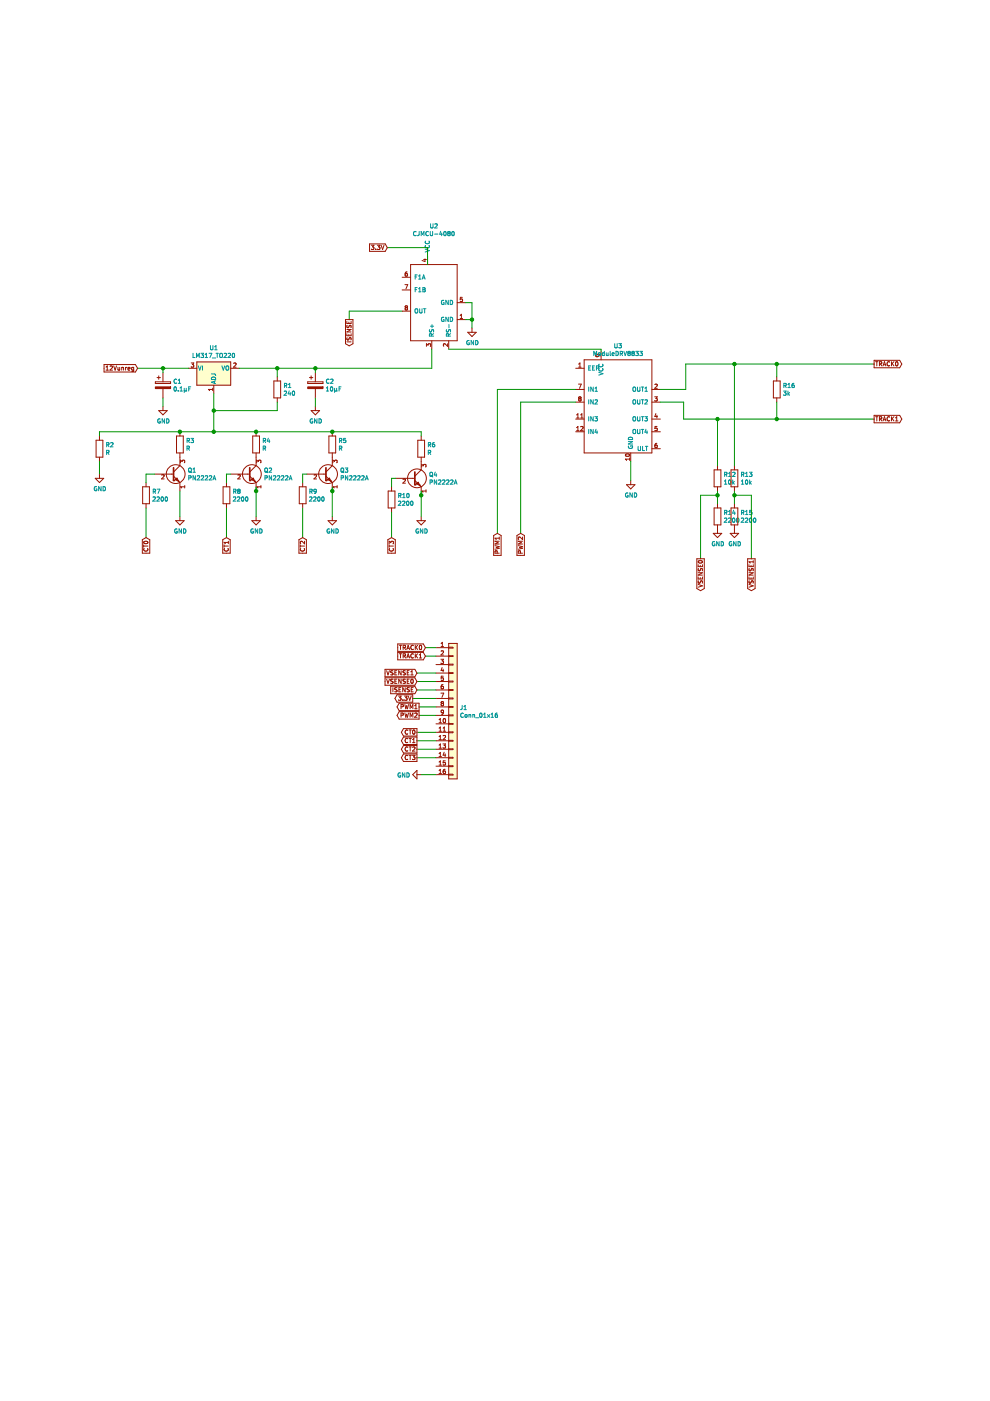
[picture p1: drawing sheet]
EESchema Schematic File Version 4
EELAYER 30 0
EELAYER END
$Descr A3 11693 16535 portrait
encoding utf-8
Sheet 1 1
Title ""
Date ""
Rev ""
Comp ""
Comment1 ""
Comment2 ""
Comment3 ""
Comment4 ""
$EndDescr
$Comp
L Regulator_Linear:LM317_TO-220 U1
U 1 1
P 2525 4350
F 0 "U1" H 2525 4592 50  0000 C CNN
F 1 "LM317_TO220" H 2525 4501 50  0000 C CNN
F 2 "Package_TO_SOT_THT:TO-220-3_Vertical" H 2525 4575 50  0001 C CIN
F 3 "http://www.ti.com/lit/ds/symlink/lm317.pdf" H 2525 4350 50  0001 C CNN
	1    2525 4350
	1    0    0    -1  
$EndComp
$Comp
L Transistor_BJT:PN2222A Q1
U 1 1
P 2025 5600
F 0 "Q1" H 2215 5646 50  0000 L CNN
F 1 "PN2222A" H 2215 5555 50  0000 L CNN
F 2 "Package_TO_SOT_THT:TO-92_Inline" H 2225 5525 50  0001 L CIN
F 3 "http://www.fairchildsemi.com/ds/PN/PN2222A.pdf" H 2025 5600 50  0001 L CNN
	1    2025 5600
	1    0    0    -1  
$EndComp
$Comp
L Transistor_BJT:PN2222A Q2
U 1 1
P 2925 5600
F 0 "Q2" H 3115 5646 50  0000 L CNN
F 1 "PN2222A" H 3115 5555 50  0000 L CNN
F 2 "Package_TO_SOT_THT:TO-92_Inline" H 3125 5525 50  0001 L CIN
F 3 "http://www.fairchildsemi.com/ds/PN/PN2222A.pdf" H 2925 5600 50  0001 L CNN
	1    2925 5600
	1    0    0    -1  
$EndComp
$Comp
L Transistor_BJT:PN2222A Q3
U 1 1
P 3825 5600
F 0 "Q3" H 4015 5646 50  0000 L CNN
F 1 "PN2222A" H 4015 5555 50  0000 L CNN
F 2 "Package_TO_SOT_THT:TO-92_Inline" H 4025 5525 50  0001 L CIN
F 3 "http://www.fairchildsemi.com/ds/PN/PN2222A.pdf" H 3825 5600 50  0001 L CNN
	1    3825 5600
	1    0    0    -1  
$EndComp
$Comp
L Transistor_BJT:PN2222A Q4
U 1 1
P 4875 5650
F 0 "Q4" H 5065 5696 50  0000 L CNN
F 1 "PN2222A" H 5065 5605 50  0000 L CNN
F 2 "Package_TO_SOT_THT:TO-92_Inline" H 5075 5575 50  0001 L CIN
F 3 "http://www.fairchildsemi.com/ds/PN/PN2222A.pdf" H 4875 5650 50  0001 L CNN
	1    4875 5650
	1    0    0    -1  
$EndComp
$Comp
L Device:R R1
U 1 1
P 3275 4600
F 0 "R1" H 3345 4646 50  0000 L CNN
F 1 "240" H 3345 4555 50  0000 L CNN
F 2 "Resistor_THT:R_Axial_DIN0207_L6.3mm_D2.5mm_P10.16mm_Horizontal" V 3205 4600 50  0001 C CNN
F 3 "~" H 3275 4600 50  0001 C CNN
	1    3275 4600
	1    0    0    -1  
$EndComp
$Comp
L Device:R R3
U 1 1
P 2125 5250
F 0 "R3" H 2195 5296 50  0000 L CNN
F 1 "R" H 2195 5205 50  0000 L CNN
F 2 "Resistor_THT:R_Axial_DIN0207_L6.3mm_D2.5mm_P7.62mm_Horizontal" V 2055 5250 50  0001 C CNN
F 3 "~" H 2125 5250 50  0001 C CNN
	1    2125 5250
	1    0    0    -1  
$EndComp
$Comp
L Device:R R4
U 1 1
P 3025 5250
F 0 "R4" H 3095 5296 50  0000 L CNN
F 1 "R" H 3095 5205 50  0000 L CNN
F 2 "Resistor_THT:R_Axial_DIN0207_L6.3mm_D2.5mm_P7.62mm_Horizontal" V 2955 5250 50  0001 C CNN
F 3 "~" H 3025 5250 50  0001 C CNN
	1    3025 5250
	1    0    0    -1  
$EndComp
$Comp
L Device:R R5
U 1 1
P 3925 5250
F 0 "R5" H 3995 5296 50  0000 L CNN
F 1 "R" H 3995 5205 50  0000 L CNN
F 2 "Resistor_THT:R_Axial_DIN0207_L6.3mm_D2.5mm_P7.62mm_Horizontal" V 3855 5250 50  0001 C CNN
F 3 "~" H 3925 5250 50  0001 C CNN
	1    3925 5250
	1    0    0    -1  
$EndComp
$Comp
L Device:R R6
U 1 1
P 4975 5300
F 0 "R6" H 5045 5346 50  0000 L CNN
F 1 "R" H 5045 5255 50  0000 L CNN
F 2 "Resistor_THT:R_Axial_DIN0207_L6.3mm_D2.5mm_P7.62mm_Horizontal" V 4905 5300 50  0001 C CNN
F 3 "~" H 4975 5300 50  0001 C CNN
	1    4975 5300
	1    0    0    -1  
$EndComp
Wire Wire Line
	2825 4350 3275 4350
Wire Wire Line
	3275 4350 3275 4450
Connection ~ 3025 5100
Wire Wire Line
	3025 5100 2525 5100
Wire Wire Line
	3925 5100 4975 5100
Wire Wire Line
	4975 5100 4975 5150
Connection ~ 3925 5100
$Comp
L power:GND #PWR0101
U 1 1
P 2125 6100
F 0 "#PWR0101" H 2125 5850 50  0001 C CNN
F 1 "GND" H 2130 5927 50  0000 C CNN
F 2 "" H 2125 6100 50  0001 C CNN
F 3 "" H 2125 6100 50  0001 C CNN
	1    2125 6100
	1    0    0    -1  
$EndComp
$Comp
L power:GND #PWR0102
U 1 1
P 3025 6100
F 0 "#PWR0102" H 3025 5850 50  0001 C CNN
F 1 "GND" H 3030 5927 50  0000 C CNN
F 2 "" H 3025 6100 50  0001 C CNN
F 3 "" H 3025 6100 50  0001 C CNN
	1    3025 6100
	1    0    0    -1  
$EndComp
$Comp
L power:GND #PWR0103
U 1 1
P 3925 6100
F 0 "#PWR0103" H 3925 5850 50  0001 C CNN
F 1 "GND" H 3930 5927 50  0000 C CNN
F 2 "" H 3925 6100 50  0001 C CNN
F 3 "" H 3925 6100 50  0001 C CNN
	1    3925 6100
	1    0    0    -1  
$EndComp
$Comp
L power:GND #PWR0104
U 1 1
P 4975 6100
F 0 "#PWR0104" H 4975 5850 50  0001 C CNN
F 1 "GND" H 4980 5927 50  0000 C CNN
F 2 "" H 4975 6100 50  0001 C CNN
F 3 "" H 4975 6100 50  0001 C CNN
	1    4975 6100
	1    0    0    -1  
$EndComp
Wire Wire Line
	2125 5800 2125 6100
Wire Wire Line
	3025 5750 3025 5800
Connection ~ 3025 5800
Wire Wire Line
	3025 5800 3025 6100
Wire Wire Line
	3925 5750 3925 5800
Connection ~ 3925 5800
Wire Wire Line
	3925 5800 3925 6100
Wire Wire Line
	4975 5800 4975 5850
Connection ~ 4975 5850
Wire Wire Line
	4975 5850 4975 6100
Text GLabel 1625 4350 0    50   Input ~ 0
12Vunreg
$Comp
L Device:R R7
U 1 1
P 1725 5850
F 0 "R7" H 1795 5896 50  0000 L CNN
F 1 "2200" H 1795 5805 50  0000 L CNN
F 2 "Resistor_THT:R_Axial_DIN0207_L6.3mm_D2.5mm_P7.62mm_Horizontal" V 1655 5850 50  0001 C CNN
F 3 "~" H 1725 5850 50  0001 C CNN
	1    1725 5850
	1    0    0    -1  
$EndComp
$Comp
L Device:R R8
U 1 1
P 2675 5850
F 0 "R8" H 2745 5896 50  0000 L CNN
F 1 "2200" H 2745 5805 50  0000 L CNN
F 2 "Resistor_THT:R_Axial_DIN0207_L6.3mm_D2.5mm_P7.62mm_Horizontal" V 2605 5850 50  0001 C CNN
F 3 "~" H 2675 5850 50  0001 C CNN
	1    2675 5850
	1    0    0    -1  
$EndComp
$Comp
L Device:R R9
U 1 1
P 3575 5850
F 0 "R9" H 3645 5896 50  0000 L CNN
F 1 "2200" H 3645 5805 50  0000 L CNN
F 2 "Resistor_THT:R_Axial_DIN0207_L6.3mm_D2.5mm_P7.62mm_Horizontal" V 3505 5850 50  0001 C CNN
F 3 "~" H 3575 5850 50  0001 C CNN
	1    3575 5850
	1    0    0    -1  
$EndComp
$Comp
L Device:R R10
U 1 1
P 4625 5900
F 0 "R10" H 4695 5946 50  0000 L CNN
F 1 "2200" H 4695 5855 50  0000 L CNN
F 2 "Resistor_THT:R_Axial_DIN0207_L6.3mm_D2.5mm_P7.62mm_Horizontal" V 4555 5900 50  0001 C CNN
F 3 "~" H 4625 5900 50  0001 C CNN
	1    4625 5900
	1    0    0    -1  
$EndComp
Wire Wire Line
	1825 5600 1725 5600
Wire Wire Line
	1725 5600 1725 5700
Wire Wire Line
	2725 5600 2675 5600
Wire Wire Line
	2675 5600 2675 5700
Wire Wire Line
	3625 5600 3575 5600
Wire Wire Line
	3575 5600 3575 5700
Wire Wire Line
	4675 5650 4625 5650
Wire Wire Line
	4625 5650 4625 5750
Text GLabel 1725 6350 3    50   Input ~ 0
CT0
Text GLabel 2675 6350 3    50   Input ~ 0
CT1
Text GLabel 3575 6350 3    50   Input ~ 0
CT2
Text GLabel 4625 6350 3    50   Input ~ 0
CT3
Wire Wire Line
	3275 4350 3725 4350
Connection ~ 3275 4350
Text GLabel 10325 4300 2    50   Output ~ 0
TRACK0
Text GLabel 10325 4950 2    50   Output ~ 0
TRACK1
$Comp
L Device:R R13
U 1 1
P 8675 5650
F 0 "R13" H 8745 5696 50  0000 L CNN
F 1 "10k" H 8745 5605 50  0000 L CNN
F 2 "Resistor_THT:R_Axial_DIN0207_L6.3mm_D2.5mm_P7.62mm_Horizontal" V 8605 5650 50  0001 C CNN
F 3 "~" H 8675 5650 50  0001 C CNN
	1    8675 5650
	1    0    0    -1  
$EndComp
$Comp
L Device:R R15
U 1 1
P 8675 6100
F 0 "R15" H 8745 6146 50  0000 L CNN
F 1 "2200" H 8745 6055 50  0000 L CNN
F 2 "Resistor_THT:R_Axial_DIN0207_L6.3mm_D2.5mm_P7.62mm_Horizontal" V 8605 6100 50  0001 C CNN
F 3 "~" H 8675 6100 50  0001 C CNN
	1    8675 6100
	1    0    0    -1  
$EndComp
$Comp
L Device:R R12
U 1 1
P 8475 5650
F 0 "R12" H 8545 5696 50  0000 L CNN
F 1 "10k" H 8545 5605 50  0000 L CNN
F 2 "Resistor_THT:R_Axial_DIN0207_L6.3mm_D2.5mm_P7.62mm_Horizontal" V 8405 5650 50  0001 C CNN
F 3 "~" H 8475 5650 50  0001 C CNN
	1    8475 5650
	1    0    0    -1  
$EndComp
Wire Wire Line
	8475 4950 8475 5500
Wire Wire Line
	8675 5800 8675 5850
$Comp
L Device:R R14
U 1 1
P 8475 6100
F 0 "R14" H 8545 6146 50  0000 L CNN
F 1 "2200" H 8545 6055 50  0000 L CNN
F 2 "Resistor_THT:R_Axial_DIN0207_L6.3mm_D2.5mm_P10.16mm_Horizontal" V 8405 6100 50  0001 C CNN
F 3 "~" H 8475 6100 50  0001 C CNN
	1    8475 6100
	1    0    0    -1  
$EndComp
Wire Wire Line
	8475 5800 8475 5850
$Comp
L power:GND #PWR0110
U 1 1
P 8675 6250
F 0 "#PWR0110" H 8675 6000 50  0001 C CNN
F 1 "GND" H 8680 6077 50  0000 C CNN
F 2 "" H 8675 6250 50  0001 C CNN
F 3 "" H 8675 6250 50  0001 C CNN
	1    8675 6250
	1    0    0    -1  
$EndComp
$Comp
L power:GND #PWR0111
U 1 1
P 8475 6250
F 0 "#PWR0111" H 8475 6000 50  0001 C CNN
F 1 "GND" H 8480 6077 50  0000 C CNN
F 2 "" H 8475 6250 50  0001 C CNN
F 3 "" H 8475 6250 50  0001 C CNN
	1    8475 6250
	1    0    0    -1  
$EndComp
Text GLabel 8875 6600 3    50   Output ~ 0
VSENSE1
Text GLabel 8275 6600 3    50   Output ~ 0
VSENSE0
Wire Wire Line
	8475 5850 8275 5850
Wire Wire Line
	8275 5850 8275 6600
Connection ~ 8475 5850
Wire Wire Line
	8475 5850 8475 5950
Wire Wire Line
	8675 5850 8875 5850
Wire Wire Line
	8875 5850 8875 6600
Connection ~ 8675 5850
Wire Wire Line
	8675 5850 8675 5950
Wire Wire Line
	3025 5100 3925 5100
Wire Wire Line
	3275 4750 3275 4850
Wire Wire Line
	3275 4850 2525 4850
Wire Wire Line
	2525 4850 2525 4650
Wire Wire Line
	2525 4850 2525 5100
Connection ~ 2525 4850
Connection ~ 2525 5100
Wire Wire Line
	2525 5100 2125 5100
$Comp
L power:GND #PWR0112
U 1 1
P 1175 5600
F 0 "#PWR0112" H 1175 5350 50  0001 C CNN
F 1 "GND" H 1180 5427 50  0000 C CNN
F 2 "" H 1175 5600 50  0001 C CNN
F 3 "" H 1175 5600 50  0001 C CNN
	1    1175 5600
	1    0    0    -1  
$EndComp
$Comp
L Device:R R2
U 1 1
P 1175 5300
F 0 "R2" H 1245 5346 50  0000 L CNN
F 1 "R" H 1245 5255 50  0000 L CNN
F 2 "Resistor_THT:R_Axial_DIN0207_L6.3mm_D2.5mm_P7.62mm_Horizontal" V 1105 5300 50  0001 C CNN
F 3 "~" H 1175 5300 50  0001 C CNN
	1    1175 5300
	1    0    0    -1  
$EndComp
Wire Wire Line
	1175 5150 1175 5100
Wire Wire Line
	1175 5100 2125 5100
Connection ~ 2125 5100
$Comp
L power:GND #PWR0113
U 1 1
P 7450 5675
F 0 "#PWR0113" H 7450 5425 50  0001 C CNN
F 1 "GND" H 7455 5502 50  0000 C CNN
F 2 "" H 7450 5675 50  0001 C CNN
F 3 "" H 7450 5675 50  0001 C CNN
	1    7450 5675
	1    0    0    -1  
$EndComp
$Comp
L Device:CP C1
U 1 1
P 1925 4550
F 0 "C1" H 2043 4596 50  0000 L CNN
F 1 "0.1µF" H 2043 4505 50  0000 L CNN
F 2 "Capacitor_THT:C_Disc_D3.4mm_W2.1mm_P2.50mm" H 1963 4400 50  0001 C CNN
F 3 "~" H 1925 4550 50  0001 C CNN
	1    1925 4550
	1    0    0    -1  
$EndComp
$Comp
L Device:CP C2
U 1 1
P 3725 4550
F 0 "C2" H 3843 4596 50  0000 L CNN
F 1 "10µF" H 3843 4505 50  0000 L CNN
F 2 "Capacitor_THT:CP_Radial_Tantal_D5.0mm_P2.50mm" H 3763 4400 50  0001 C CNN
F 3 "~" H 3725 4550 50  0001 C CNN
	1    3725 4550
	1    0    0    -1  
$EndComp
$Comp
L power:GND #PWR0114
U 1 1
P 3725 4800
F 0 "#PWR0114" H 3725 4550 50  0001 C CNN
F 1 "GND" H 3730 4627 50  0000 C CNN
F 2 "" H 3725 4800 50  0001 C CNN
F 3 "" H 3725 4800 50  0001 C CNN
	1    3725 4800
	1    0    0    -1  
$EndComp
$Comp
L power:GND #PWR0115
U 1 1
P 1925 4800
F 0 "#PWR0115" H 1925 4550 50  0001 C CNN
F 1 "GND" H 1930 4627 50  0000 C CNN
F 2 "" H 1925 4800 50  0001 C CNN
F 3 "" H 1925 4800 50  0001 C CNN
	1    1925 4800
	1    0    0    -1  
$EndComp
Wire Wire Line
	3725 4800 3725 4700
Wire Wire Line
	1925 4700 1925 4800
Wire Wire Line
	1925 4400 1925 4350
Wire Wire Line
	3725 4400 3725 4350
Wire Wire Line
	2675 6000 2675 6350
Wire Wire Line
	3575 6000 3575 6350
Wire Wire Line
	4625 6050 4625 6350
Wire Wire Line
	1725 6000 1725 6350
Wire Wire Line
	1175 5600 1175 5450
Wire Wire Line
	1925 4350 1625 4350
Wire Wire Line
	2225 4350 1925 4350
Connection ~ 1925 4350
$Comp
L DBN:ModuleDRV8833 U3
U 1 1
P 7300 5550
F 0 "U3" H 7300 7015 50  0000 C CNN
F 1 "ModuleDRV8833" H 7300 6924 50  0000 C CNN
F 2 "Module:module_2x6" H 7300 5550 50  0001 C CNN
F 3 "" H 7300 5550 50  0001 C CNN
	1    7300 5550
	1    0    0    -1  
$EndComp
Wire Wire Line
	8475 4950 9175 4950
$Comp
L Device:R R16
U 1 1
P 9175 4600
F 0 "R16" H 9245 4646 50  0000 L CNN
F 1 "3k" H 9245 4555 50  0000 L CNN
F 2 "Resistor_THT:R_Axial_DIN0207_L6.3mm_D2.5mm_P7.62mm_Horizontal" V 9105 4600 50  0001 C CNN
F 3 "~" H 9175 4600 50  0001 C CNN
	1    9175 4600
	1    0    0    -1  
$EndComp
Wire Wire Line
	9175 4450 9175 4300
Connection ~ 9175 4300
Wire Wire Line
	9175 4300 10325 4300
Wire Wire Line
	9175 4750 9175 4950
Connection ~ 9175 4950
Wire Wire Line
	9175 4950 10325 4950
Wire Wire Line
	8675 5500 8675 4300
Connection ~ 8675 4300
Wire Wire Line
	8675 4300 9175 4300
Wire Wire Line
	8100 4300 8100 4600
Wire Wire Line
	8100 4600 7800 4600
Wire Wire Line
	8100 4300 8675 4300
Wire Wire Line
	8475 4950 8075 4950
Wire Wire Line
	8075 4950 8075 4750
Wire Wire Line
	8075 4750 7800 4750
Connection ~ 8475 4950
Wire Wire Line
	7450 5675 7450 5450
Text GLabel 5875 6300 3    50   Input ~ 0
PWM1
Text GLabel 6150 6300 3    50   Input ~ 0
PWM2
Wire Wire Line
	6150 6300 6150 4750
Wire Wire Line
	6150 4750 6800 4750
Wire Wire Line
	6800 4600 5875 4600
Wire Wire Line
	5875 4600 5875 6300
Text GLabel 4125 3775 3    50   Output ~ 0
ISENSE
$Comp
L DBN:CJMCU-4080 U2
U 1 1
P 5200 4275
F 0 "U2" H 5125 5881 50  0000 C CNN
F 1 "CJMCU-4080" H 5125 5790 50  0000 C CNN
F 2 "Module:module_1x8" H 5200 4275 50  0001 C CNN
F 3 "" H 5200 4275 50  0001 C CNN
	1    5200 4275
	1    0    0    -1  
$EndComp
Wire Wire Line
	3725 4350 5100 4350
Connection ~ 3725 4350
Wire Wire Line
	5300 4125 7100 4125
Wire Wire Line
	7100 4125 7100 4150
Wire Wire Line
	5100 4125 5100 4350
$Comp
L power:GND #PWR0105
U 1 1
P 5575 3875
F 0 "#PWR0105" H 5575 3625 50  0001 C CNN
F 1 "GND" H 5580 3702 50  0000 C CNN
F 2 "" H 5575 3875 50  0001 C CNN
F 3 "" H 5575 3875 50  0001 C CNN
	1    5575 3875
	1    0    0    -1  
$EndComp
Wire Wire Line
	5500 3775 5575 3775
Wire Wire Line
	5500 3575 5575 3575
Wire Wire Line
	5575 3575 5575 3775
Connection ~ 5575 3775
Wire Wire Line
	5575 3775 5575 3875
Text GLabel 4575 2925 0    50   Input ~ 0
3.3V
Wire Wire Line
	4575 2925 5050 2925
Wire Wire Line
	5050 2925 5050 3125
Wire Wire Line
	4750 3675 4125 3675
Wire Wire Line
	4125 3675 4125 3775
$Comp
L power:GND #PWR0106
U 1 1
P 4975 9150
F 0 "#PWR0106" H 4975 8900 50  0001 C CNN
F 1 "GND" V 4980 9022 50  0000 R CNN
F 2 "" H 4975 9150 50  0001 C CNN
F 3 "" H 4975 9150 50  0001 C CNN
	1    4975 9150
	0    1    1    0   
$EndComp
Text GLabel 4950 8450 0    50   Output ~ 0
PWM2
Text GLabel 4950 8350 0    50   Output ~ 0
PWM1
Text GLabel 4875 8250 0    50   Output ~ 0
3.3V
Text GLabel 4925 8150 0    50   Input ~ 0
ISENSE
Text GLabel 4925 8050 0    50   Input ~ 0
VSENSE0
Text GLabel 4925 7950 0    50   Input ~ 0
VSENSE1
$Comp
L Connector_Generic:Conn_01x16 J1
U 1 1
P 5350 8350
F 0 "J1" H 5430 8342 50  0000 L CNN
F 1 "Conn_01x16" H 5430 8251 50  0000 L CNN
F 2 "Connector_PinHeader_2.54mm:PinHeader_1x16_P2.54mm_Horizontal" H 5350 8350 50  0001 C CNN
F 3 "~" H 5350 8350 50  0001 C CNN
	1    5350 8350
	1    0    0    -1  
$EndComp
Text GLabel 5025 7750 0    50   Input ~ 0
TRACK1
Text GLabel 5025 7650 0    50   Input ~ 0
TRACK0
Text GLabel 4925 8950 0    50   Output ~ 0
CT3
Text GLabel 4925 8850 0    50   Output ~ 0
CT2
Text GLabel 4925 8750 0    50   Output ~ 0
CT1
Text GLabel 4925 8650 0    50   Output ~ 0
CT0
Wire Wire Line
	5150 9150 4975 9150
Wire Wire Line
	4925 8950 5150 8950
Wire Wire Line
	4925 8850 5150 8850
Wire Wire Line
	4925 8750 5150 8750
Wire Wire Line
	4925 8650 5150 8650
Wire Wire Line
	5150 7650 5025 7650
Wire Wire Line
	5150 7750 5025 7750
Wire Wire Line
	4925 7950 5150 7950
Wire Wire Line
	4925 8050 5150 8050
Wire Wire Line
	4925 8150 5150 8150
Wire Wire Line
	4950 8350 5150 8350
Wire Wire Line
	4950 8450 5150 8450
Wire Wire Line
	4875 8250 5150 8250
$EndSCHEMATC
